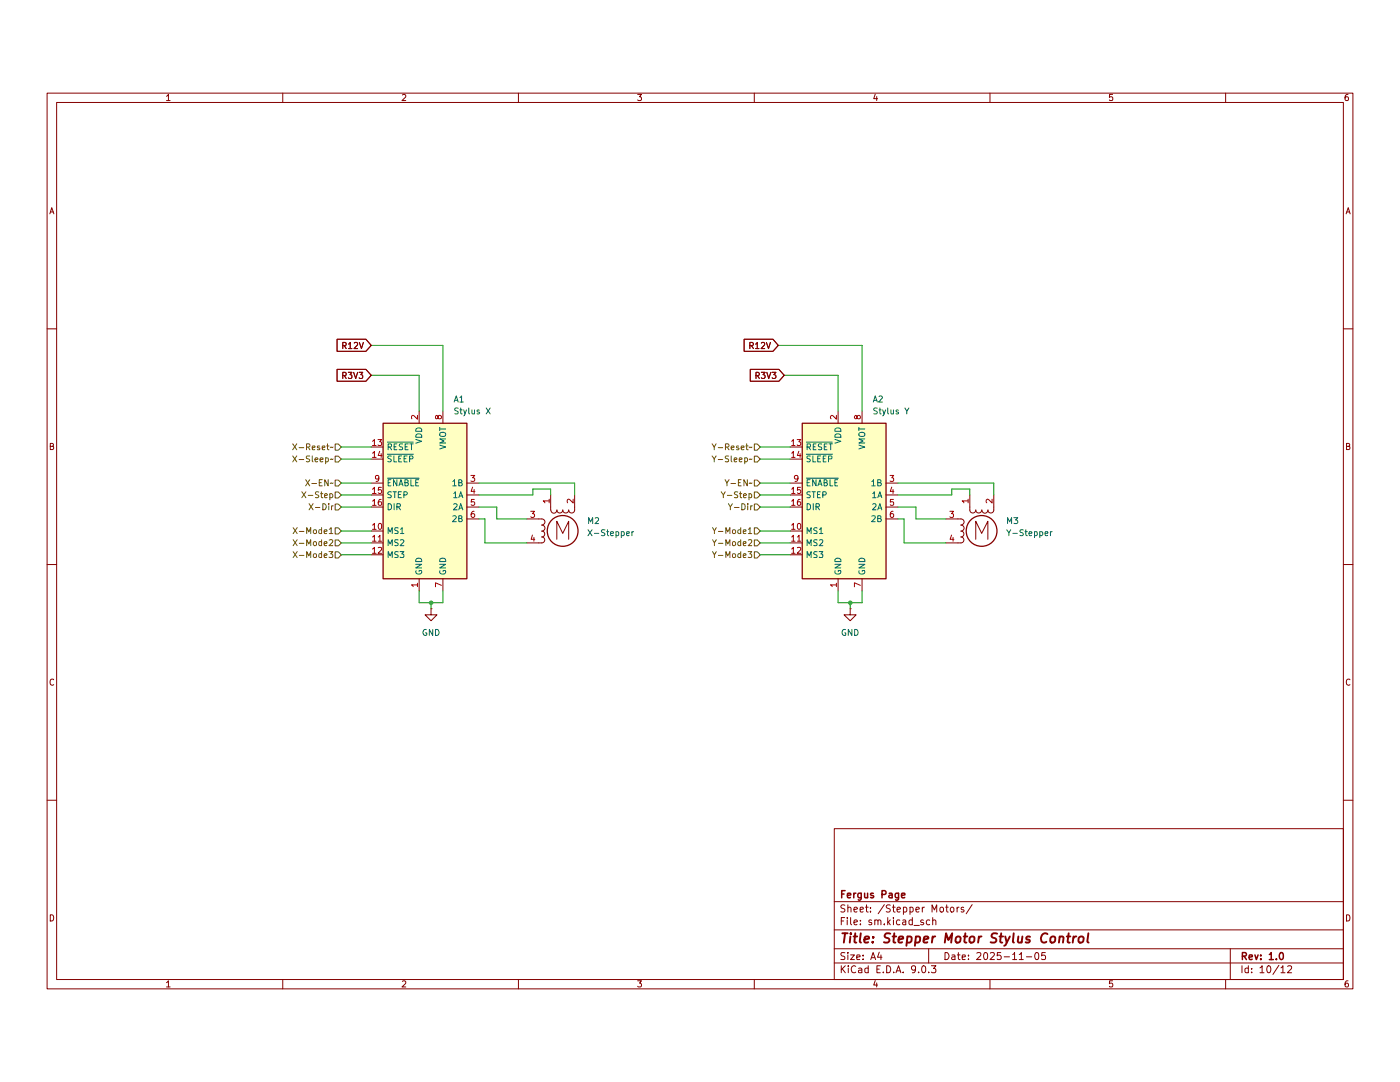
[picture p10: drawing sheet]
(kicad_sch
 (version 20250114)
 (generator "eeschema")
 (generator_version "9.0")
 (paper "A4")
 (title_block
  (title "Stepper Motor Stylus Control")
  (date "2025-11-05")
  (rev "1.0")
  (company "Fergus Page"))
 (lib_symbols
  (symbol "Driver_Motor:Pololu_Breakout_A4988" (exclude_from_sim no) (in_bom yes) (on_board yes)
   (property "Reference" "A" (at -2.54 19.05 0) (effects (font (size 1.27 1.27)) (justify right)))
   (property "Value" "Pololu_Breakout_A4988" (at -2.54 16.51 0) (effects (font (size 1.27 1.27)) (justify right)))
   (property "Footprint" "Module:Pololu_Breakout-16_15.2x20.3mm" (at 6.985 -19.05 0) (effects (font (size 1.27 1.27)) (justify left) (hide yes)))
   (property "Datasheet" "https://www.pololu.com/product/2980/pictures" (at 2.54 -7.62 0) (effects (font (size 1.27 1.27)) (hide yes)))
   (property "Description" "Pololu Breakout Board, Stepper Driver A4988" (at 0 0 0) (effects (font (size 1.27 1.27)) (hide yes)))
   (symbol "Pololu_Breakout_A4988_0_1"
    (rectangle (start 10.16 -17.78) (end -7.62 15.24) (stroke (width 0.254) (type default)) (fill (type background))))
   (symbol "Pololu_Breakout_A4988_1_1"
    (pin input line (at -10.16 10.16 0) (length 2.54) (name "~{RESET}" (effects (font (size 1.27 1.27)))) (number "13" (effects (font (size 1.27 1.27)))))
    (pin input line (at -10.16 7.62 0) (length 2.54) (name "~{SLEEP}" (effects (font (size 1.27 1.27)))) (number "14" (effects (font (size 1.27 1.27)))))
    (pin input line (at -10.16 2.54 0) (length 2.54) (name "~{ENABLE}" (effects (font (size 1.27 1.27)))) (number "9" (effects (font (size 1.27 1.27)))))
    (pin input line (at -10.16 0 0) (length 2.54) (name "STEP" (effects (font (size 1.27 1.27)))) (number "15" (effects (font (size 1.27 1.27)))))
    (pin input line (at -10.16 -2.54 0) (length 2.54) (name "DIR" (effects (font (size 1.27 1.27)))) (number "16" (effects (font (size 1.27 1.27)))))
    (pin input line (at -10.16 -7.62 0) (length 2.54) (name "MS1" (effects (font (size 1.27 1.27)))) (number "10" (effects (font (size 1.27 1.27)))))
    (pin input line (at -10.16 -10.16 0) (length 2.54) (name "MS2" (effects (font (size 1.27 1.27)))) (number "11" (effects (font (size 1.27 1.27)))))
    (pin input line (at -10.16 -12.7 0) (length 2.54) (name "MS3" (effects (font (size 1.27 1.27)))) (number "12" (effects (font (size 1.27 1.27)))))
    (pin power_in line (at 0 17.78 270) (length 2.54) (name "VDD" (effects (font (size 1.27 1.27)))) (number "2" (effects (font (size 1.27 1.27)))))
    (pin power_in line (at 0 -20.32 90) (length 2.54) (name "GND" (effects (font (size 1.27 1.27)))) (number "1" (effects (font (size 1.27 1.27)))))
    (pin power_in line (at 5.08 17.78 270) (length 2.54) (name "VMOT" (effects (font (size 1.27 1.27)))) (number "8" (effects (font (size 1.27 1.27)))))
    (pin power_in line (at 5.08 -20.32 90) (length 2.54) (name "GND" (effects (font (size 1.27 1.27)))) (number "7" (effects (font (size 1.27 1.27)))))
    (pin output line (at 12.7 2.54 180) (length 2.54) (name "1B" (effects (font (size 1.27 1.27)))) (number "3" (effects (font (size 1.27 1.27)))))
    (pin output line (at 12.7 0 180) (length 2.54) (name "1A" (effects (font (size 1.27 1.27)))) (number "4" (effects (font (size 1.27 1.27)))))
    (pin output line (at 12.7 -2.54 180) (length 2.54) (name "2A" (effects (font (size 1.27 1.27)))) (number "5" (effects (font (size 1.27 1.27)))))
    (pin output line (at 12.7 -5.08 180) (length 2.54) (name "2B" (effects (font (size 1.27 1.27)))) (number "6" (effects (font (size 1.27 1.27))))))
   (embedded_fonts no))
  (symbol "Motor:Stepper_Motor_bipolar"
   (pin_names
    (offset 0) (hide yes)) (exclude_from_sim no) (in_bom yes) (on_board yes)
   (property "Reference" "M" (at 3.81 2.54 0) (effects (font (size 1.27 1.27)) (justify left)))
   (property "Value" "Stepper_Motor_bipolar" (at 3.81 1.27 0) (effects (font (size 1.27 1.27)) (justify left top)))
   (property "Footprint" "" (at 0.254 -0.254 0) (effects (font (size 1.27 1.27)) (hide yes)))
   (property "Datasheet" "http://www.infineon.com/dgdl/Application-Note-TLE8110EE_driving_UniPolarStepperMotor_V1.1.pdf?fileId=db3a30431be39b97011be5d0aa0a00b0" (at 0.254 -0.254 0) (effects (font (size 1.27 1.27)) (hide yes)))
   (property "Description" "4-wire bipolar stepper motor" (at 0 0 0) (effects (font (size 1.27 1.27)) (hide yes)))
   (symbol "Stepper_Motor_bipolar_0_0"
    (polyline (pts (xy -1.27 -1.778) (xy -1.27 2.032) (xy 0 -0.508) (xy 1.27 2.032) (xy 1.27 -1.778)) (stroke (width 0) (type default)) (fill (type none))))
   (symbol "Stepper_Motor_bipolar_0_1"
    (polyline (pts (xy -5.08 2.54) (xy -4.445 2.54)) (stroke (width 0) (type default)) (fill (type none)))
    (polyline (pts (xy -5.08 -2.54) (xy -4.445 -2.54)) (stroke (width 0) (type default)) (fill (type none)))
    (arc (start -4.445 2.54) (mid -3.8127 1.905) (end -4.445 1.27) (stroke (width 0) (type default)) (fill (type none)))
    (arc (start -4.445 1.27) (mid -3.8127 0.635) (end -4.445 0) (stroke (width 0) (type default)) (fill (type none)))
    (arc (start -4.445 0) (mid -3.8127 -0.635) (end -4.445 -1.27) (stroke (width 0) (type default)) (fill (type none)))
    (arc (start -4.445 -1.27) (mid -3.8127 -1.905) (end -4.445 -2.54) (stroke (width 0) (type default)) (fill (type none)))
    (polyline (pts (xy -2.54 5.08) (xy -2.54 4.445)) (stroke (width 0) (type default)) (fill (type none)))
    (arc (start -1.27 4.445) (mid -1.905 3.8127) (end -2.54 4.445) (stroke (width 0) (type default)) (fill (type none)))
    (arc (start 0 4.445) (mid -0.635 3.8127) (end -1.27 4.445) (stroke (width 0) (type default)) (fill (type none)))
    (circle (center 0 0) (radius 3.2512) (stroke (width 0.254) (type default)) (fill (type none)))
    (arc (start 1.27 4.445) (mid 0.635 3.8127) (end 0 4.445) (stroke (width 0) (type default)) (fill (type none)))
    (arc (start 2.54 4.445) (mid 1.905 3.8127) (end 1.27 4.445) (stroke (width 0) (type default)) (fill (type none)))
    (polyline (pts (xy 2.54 5.08) (xy 2.54 4.445)) (stroke (width 0) (type default)) (fill (type none))))
   (symbol "Stepper_Motor_bipolar_1_1"
    (pin passive line (at -7.62 2.54 0) (length 2.54) (name "~" (effects (font (size 1.27 1.27)))) (number "3" (effects (font (size 1.27 1.27)))))
    (pin passive line (at -7.62 -2.54 0) (length 2.54) (name "~" (effects (font (size 1.27 1.27)))) (number "4" (effects (font (size 1.27 1.27)))))
    (pin passive line (at -2.54 7.62 270) (length 2.54) (name "~" (effects (font (size 1.27 1.27)))) (number "1" (effects (font (size 1.27 1.27)))))
    (pin passive line (at 2.54 7.62 270) (length 2.54) (name "-" (effects (font (size 1.27 1.27)))) (number "2" (effects (font (size 1.27 1.27))))))
   (embedded_fonts no))
  (symbol "power:GND"
   (power)
   (pin_numbers (hide yes))
   (pin_names
    (offset 0) (hide yes)) (exclude_from_sim no) (in_bom yes) (on_board yes)
   (property "Reference" "#PWR" (at 0 -6.35 0) (effects (font (size 1.27 1.27)) (hide yes)))
   (property "Value" "GND" (at 0 -3.81 0) (effects (font (size 1.27 1.27))))
   (property "Footprint" "" (at 0 0 0) (effects (font (size 1.27 1.27)) (hide yes)))
   (property "Datasheet" "" (at 0 0 0) (effects (font (size 1.27 1.27)) (hide yes)))
   (property "Description" "Power symbol creates a global label with name \"GND\" , ground" (at 0 0 0) (effects (font (size 1.27 1.27)) (hide yes)))
   (symbol "GND_0_1"
    (polyline (pts (xy 0 0) (xy 0 -1.27) (xy 1.27 -1.27) (xy 0 -2.54) (xy -1.27 -1.27) (xy 0 -1.27)) (stroke (width 0) (type default)) (fill (type none))))
   (symbol "GND_1_1"
    (pin power_in line (at 0 0 270) (length 0) (name "~" (effects (font (size 1.27 1.27)))) (number "1" (effects (font (size 1.27 1.27))))))
   (embedded_fonts no)))
 (junction
  (at 91.44 118.11)
  (diameter 0)
  (color 0 0 0 0))
 (junction
  (at 180.34 118.11)
  (diameter 0)
  (color 0 0 0 0))
 (wire
  (pts (xy 177.8 118.11) (xy 180.34 118.11))
  (stroke (width 0) (type default)))
 (wire
  (pts (xy 161.29 87.63) (xy 167.64 87.63))
  (stroke (width 0) (type default)))
 (wire
  (pts (xy 190.5 97.79) (xy 194.31 97.79))
  (stroke (width 0) (type default)))
 (wire
  (pts (xy 210.82 95.25) (xy 210.82 92.71))
  (stroke (width 0) (type default)))
 (wire
  (pts (xy 72.39 97.79) (xy 78.74 97.79))
  (stroke (width 0) (type default)))
 (wire
  (pts (xy 191.77 105.41) (xy 200.66 105.41))
  (stroke (width 0) (type default)))
 (wire
  (pts (xy 101.6 97.79) (xy 105.41 97.79))
  (stroke (width 0) (type default)))
 (wire
  (pts (xy 161.29 95.25) (xy 167.64 95.25))
  (stroke (width 0) (type default)))
 (wire
  (pts (xy 72.39 105.41) (xy 78.74 105.41))
  (stroke (width 0) (type default)))
 (wire
  (pts (xy 161.29 102.87) (xy 167.64 102.87))
  (stroke (width 0) (type default)))
 (wire
  (pts (xy 194.31 97.79) (xy 194.31 100.33))
  (stroke (width 0) (type default)))
 (wire
  (pts (xy 101.6 92.71) (xy 121.92 92.71))
  (stroke (width 0) (type default)))
 (wire
  (pts (xy 88.9 118.11) (xy 91.44 118.11))
  (stroke (width 0) (type default)))
 (wire
  (pts (xy 93.98 63.5) (xy 93.98 77.47))
  (stroke (width 0) (type default)))
 (wire
  (pts (xy 201.93 95.25) (xy 201.93 93.98))
  (stroke (width 0) (type default)))
 (wire
  (pts (xy 72.39 95.25) (xy 78.74 95.25))
  (stroke (width 0) (type default)))
 (wire
  (pts (xy 194.31 100.33) (xy 200.66 100.33))
  (stroke (width 0) (type default)))
 (wire
  (pts (xy 72.39 107.95) (xy 78.74 107.95))
  (stroke (width 0) (type default)))
 (wire
  (pts (xy 190.5 95.25) (xy 201.93 95.25))
  (stroke (width 0) (type default)))
 (wire
  (pts (xy 161.29 107.95) (xy 167.64 107.95))
  (stroke (width 0) (type default)))
 (wire
  (pts (xy 101.6 100.33) (xy 102.87 100.33))
  (stroke (width 0) (type default)))
 (wire
  (pts (xy 190.5 100.33) (xy 191.77 100.33))
  (stroke (width 0) (type default)))
 (wire
  (pts (xy 78.74 63.5) (xy 93.98 63.5))
  (stroke (width 0) (type default)))
 (wire
  (pts (xy 191.77 100.33) (xy 191.77 105.41))
  (stroke (width 0) (type default)))
 (wire
  (pts (xy 105.41 97.79) (xy 105.41 100.33))
  (stroke (width 0) (type default)))
 (wire
  (pts (xy 72.39 92.71) (xy 78.74 92.71))
  (stroke (width 0) (type default)))
 (wire
  (pts (xy 161.29 97.79) (xy 167.64 97.79))
  (stroke (width 0) (type default)))
 (wire
  (pts (xy 161.29 92.71) (xy 167.64 92.71))
  (stroke (width 0) (type default)))
 (wire
  (pts (xy 177.8 69.85) (xy 177.8 77.47))
  (stroke (width 0) (type default)))
 (wire
  (pts (xy 166.37 69.85) (xy 177.8 69.85))
  (stroke (width 0) (type default)))
 (wire
  (pts (xy 102.87 105.41) (xy 111.76 105.41))
  (stroke (width 0) (type default)))
 (wire
  (pts (xy 177.8 115.57) (xy 177.8 118.11))
  (stroke (width 0) (type default)))
 (wire
  (pts (xy 93.98 115.57) (xy 93.98 118.11))
  (stroke (width 0) (type default)))
 (wire
  (pts (xy 78.74 69.85) (xy 88.9 69.85))
  (stroke (width 0) (type default)))
 (wire
  (pts (xy 161.29 105.41) (xy 167.64 105.41))
  (stroke (width 0) (type default)))
 (wire
  (pts (xy 105.41 100.33) (xy 111.76 100.33))
  (stroke (width 0) (type default)))
 (wire
  (pts (xy 116.84 93.98) (xy 116.84 95.25))
  (stroke (width 0) (type default)))
 (wire
  (pts (xy 113.03 93.98) (xy 116.84 93.98))
  (stroke (width 0) (type default)))
 (wire
  (pts (xy 72.39 85.09) (xy 78.74 85.09))
  (stroke (width 0) (type default)))
 (wire
  (pts (xy 201.93 93.98) (xy 205.74 93.98))
  (stroke (width 0) (type default)))
 (wire
  (pts (xy 91.44 119.38) (xy 91.44 118.11))
  (stroke (width 0) (type default)))
 (wire
  (pts (xy 102.87 100.33) (xy 102.87 105.41))
  (stroke (width 0) (type default)))
 (wire
  (pts (xy 88.9 115.57) (xy 88.9 118.11))
  (stroke (width 0) (type default)))
 (wire
  (pts (xy 101.6 95.25) (xy 113.03 95.25))
  (stroke (width 0) (type default)))
 (wire
  (pts (xy 113.03 95.25) (xy 113.03 93.98))
  (stroke (width 0) (type default)))
 (wire
  (pts (xy 182.88 118.11) (xy 180.34 118.11))
  (stroke (width 0) (type default)))
 (wire
  (pts (xy 182.88 63.5) (xy 182.88 77.47))
  (stroke (width 0) (type default)))
 (wire
  (pts (xy 190.5 92.71) (xy 210.82 92.71))
  (stroke (width 0) (type default)))
 (wire
  (pts (xy 205.74 93.98) (xy 205.74 95.25))
  (stroke (width 0) (type default)))
 (wire
  (pts (xy 121.92 95.25) (xy 121.92 92.71))
  (stroke (width 0) (type default)))
 (wire
  (pts (xy 182.88 115.57) (xy 182.88 118.11))
  (stroke (width 0) (type default)))
 (wire
  (pts (xy 72.39 87.63) (xy 78.74 87.63))
  (stroke (width 0) (type default)))
 (wire
  (pts (xy 180.34 119.38) (xy 180.34 118.11))
  (stroke (width 0) (type default)))
 (wire
  (pts (xy 165.1 63.5) (xy 182.88 63.5))
  (stroke (width 0) (type default)))
 (wire
  (pts (xy 93.98 118.11) (xy 91.44 118.11))
  (stroke (width 0) (type default)))
 (wire
  (pts (xy 88.9 69.85) (xy 88.9 77.47))
  (stroke (width 0) (type default)))
 (wire
  (pts (xy 161.29 85.09) (xy 167.64 85.09))
  (stroke (width 0) (type default)))
 (wire
  (pts (xy 72.39 102.87) (xy 78.74 102.87))
  (stroke (width 0) (type default)))
 (global_label "R3V3"
  (shape input)
  (at 78.74 69.85 180)
  (fields_autoplaced yes)
  (effects (font (size 1.27 1.27)) (justify right))
  (property "Intersheetrefs" "${INTERSHEET_REFS}" (at 70.9772 69.85 0) (effects (font (size 1.27 1.27)) (justify right) (hide yes))))
 (global_label "R3V3"
  (shape input)
  (at 166.37 69.85 180)
  (fields_autoplaced yes)
  (effects (font (size 1.27 1.27)) (justify right))
  (property "Intersheetrefs" "${INTERSHEET_REFS}" (at 158.6072 69.85 0) (effects (font (size 1.27 1.27)) (justify right) (hide yes))))
 (global_label "R12V"
  (shape input)
  (at 165.1 63.5 180)
  (fields_autoplaced yes)
  (effects (font (size 1.27 1.27)) (justify right))
  (property "Intersheetrefs" "${INTERSHEET_REFS}" (at 157.3372 63.5 0) (effects (font (size 1.27 1.27)) (justify right) (hide yes))))
 (global_label "R12V"
  (shape input)
  (at 78.74 63.5 180)
  (fields_autoplaced yes)
  (effects (font (size 1.27 1.27)) (justify right))
  (property "Intersheetrefs" "${INTERSHEET_REFS}" (at 70.9772 63.5 0) (effects (font (size 1.27 1.27)) (justify right) (hide yes))))
 (hierarchical_label "X-Mode1"
  (shape input)
  (at 72.39 102.87 180)
  (effects (font (size 1.27 1.27)) (justify right)))
 (hierarchical_label "Y-EN~"
  (shape input)
  (at 161.29 92.71 180)
  (effects (font (size 1.27 1.27)) (justify right)))
 (hierarchical_label "Y-Reset~"
  (shape input)
  (at 161.29 85.09 180)
  (effects (font (size 1.27 1.27)) (justify right)))
 (hierarchical_label "Y-Mode2"
  (shape input)
  (at 161.29 105.41 180)
  (effects (font (size 1.27 1.27)) (justify right)))
 (hierarchical_label "X-Sleep~"
  (shape input)
  (at 72.39 87.63 180)
  (effects (font (size 1.27 1.27)) (justify right)))
 (hierarchical_label "X-EN~"
  (shape input)
  (at 72.39 92.71 180)
  (effects (font (size 1.27 1.27)) (justify right)))
 (hierarchical_label "Y-Sleep~"
  (shape input)
  (at 161.29 87.63 180)
  (effects (font (size 1.27 1.27)) (justify right)))
 (hierarchical_label "X-Step"
  (shape input)
  (at 72.39 95.25 180)
  (effects (font (size 1.27 1.27)) (justify right)))
 (hierarchical_label "X-Mode3"
  (shape input)
  (at 72.39 107.95 180)
  (effects (font (size 1.27 1.27)) (justify right)))
 (hierarchical_label "Y-Dir"
  (shape input)
  (at 161.29 97.79 180)
  (effects (font (size 1.27 1.27)) (justify right)))
 (hierarchical_label "Y-Step"
  (shape input)
  (at 161.29 95.25 180)
  (effects (font (size 1.27 1.27)) (justify right)))
 (hierarchical_label "X-Dir"
  (shape input)
  (at 72.39 97.79 180)
  (effects (font (size 1.27 1.27)) (justify right)))
 (hierarchical_label "Y-Mode3"
  (shape input)
  (at 161.29 107.95 180)
  (effects (font (size 1.27 1.27)) (justify right)))
 (hierarchical_label "X-Mode2"
  (shape input)
  (at 72.39 105.41 180)
  (effects (font (size 1.27 1.27)) (justify right)))
 (hierarchical_label "X-Reset~"
  (shape input)
  (at 72.39 85.09 180)
  (effects (font (size 1.27 1.27)) (justify right)))
 (hierarchical_label "Y-Mode1"
  (shape input)
  (at 161.29 102.87 180)
  (effects (font (size 1.27 1.27)) (justify right)))
 (symbol
  (lib_id "Driver_Motor:Pololu_Breakout_A4988")
  (at 177.8 95.25 0)
  (unit 1)
  (exclude_from_sim no)
  (in_bom yes)
  (on_board yes)
  (dnp no)
  (fields_autoplaced yes)
  (property "Reference" "A2" (at 185.0233 74.93 0) (effects (font (size 1.27 1.27)) (justify left)))
  (property "Value" "Stylus Y" (at 185.0233 77.47 0) (effects (font (size 1.27 1.27)) (justify left)))
  (property "Footprint" "Module:Pololu_Breakout-16_15.2x20.3mm" (at 184.785 114.3 0) (effects (font (size 1.27 1.27)) (justify left) (hide yes)))
  (property "Datasheet" "https://www.pololu.com/product/2980/pictures" (at 180.34 102.87 0) (effects (font (size 1.27 1.27)) (hide yes)))
  (property "Description" "Pololu Breakout Board, Stepper Driver A4988" (at 177.8 95.25 0) (effects (font (size 1.27 1.27)) (hide yes)))
  (pin "5")
  (pin "3")
  (pin "4")
  (pin "7")
  (pin "14")
  (pin "9")
  (pin "10")
  (pin "1")
  (pin "16")
  (pin "6")
  (pin "13")
  (pin "12")
  (pin "15")
  (pin "11")
  (pin "2")
  (pin "8"))
 (symbol
  (lib_id "Motor:Stepper_Motor_bipolar")
  (at 208.28 102.87 0)
  (unit 1)
  (exclude_from_sim no)
  (in_bom yes)
  (on_board yes)
  (dnp no)
  (fields_autoplaced yes)
  (property "Reference" "M3" (at 213.36 100.749 0) (effects (font (size 1.27 1.27)) (justify left)))
  (property "Value" "Y-Stepper" (at 213.36 103.289 0) (effects (font (size 1.27 1.27)) (justify left)))
  (property "Footprint" "" (at 208.534 103.124 0) (effects (font (size 1.27 1.27)) (hide yes)))
  (property "Datasheet" "http://www.infineon.com/dgdl/Application-Note-TLE8110EE_driving_UniPolarStepperMotor_V1.1.pdf?fileId=db3a30431be39b97011be5d0aa0a00b0" (at 208.534 103.124 0) (effects (font (size 1.27 1.27)) (hide yes)))
  (property "Description" "4-wire bipolar stepper motor" (at 208.28 102.87 0) (effects (font (size 1.27 1.27)) (hide yes)))
  (pin "2")
  (pin "1")
  (pin "4")
  (pin "3"))
 (symbol
  (lib_id "Motor:Stepper_Motor_bipolar")
  (at 119.38 102.87 0)
  (unit 1)
  (exclude_from_sim no)
  (in_bom yes)
  (on_board yes)
  (dnp no)
  (fields_autoplaced yes)
  (property "Reference" "M2" (at 124.46 100.749 0) (effects (font (size 1.27 1.27)) (justify left)))
  (property "Value" "X-Stepper" (at 124.46 103.289 0) (effects (font (size 1.27 1.27)) (justify left)))
  (property "Footprint" "" (at 119.634 103.124 0) (effects (font (size 1.27 1.27)) (hide yes)))
  (property "Datasheet" "http://www.infineon.com/dgdl/Application-Note-TLE8110EE_driving_UniPolarStepperMotor_V1.1.pdf?fileId=db3a30431be39b97011be5d0aa0a00b0" (at 119.634 103.124 0) (effects (font (size 1.27 1.27)) (hide yes)))
  (property "Description" "4-wire bipolar stepper motor" (at 119.38 102.87 0) (effects (font (size 1.27 1.27)) (hide yes)))
  (pin "2")
  (pin "1")
  (pin "4")
  (pin "3"))
 (symbol
  (lib_id "power:GND")
  (at 180.34 119.38 0)
  (unit 1)
  (exclude_from_sim no)
  (in_bom yes)
  (on_board yes)
  (dnp no)
  (fields_autoplaced yes)
  (property "Reference" "#PWR08" (at 180.34 125.73 0) (effects (font (size 1.27 1.27)) (hide yes)))
  (property "Value" "GND" (at 180.34 124.46 0) (effects (font (size 1.27 1.27))))
  (property "Footprint" "" (at 180.34 119.38 0) (effects (font (size 1.27 1.27)) (hide yes)))
  (property "Datasheet" "" (at 180.34 119.38 0) (effects (font (size 1.27 1.27)) (hide yes)))
  (property "Description" "Power symbol creates a global label with name \"GND\" , ground" (at 180.34 119.38 0) (effects (font (size 1.27 1.27)) (hide yes)))
  (pin "1"))
 (symbol
  (lib_id "Driver_Motor:Pololu_Breakout_A4988")
  (at 88.9 95.25 0)
  (unit 1)
  (exclude_from_sim no)
  (in_bom yes)
  (on_board yes)
  (dnp no)
  (fields_autoplaced yes)
  (property "Reference" "A1" (at 96.1233 74.93 0) (effects (font (size 1.27 1.27)) (justify left)))
  (property "Value" "Stylus X" (at 96.1233 77.47 0) (effects (font (size 1.27 1.27)) (justify left)))
  (property "Footprint" "Module:Pololu_Breakout-16_15.2x20.3mm" (at 95.885 114.3 0) (effects (font (size 1.27 1.27)) (justify left) (hide yes)))
  (property "Datasheet" "https://www.pololu.com/product/2980/pictures" (at 91.44 102.87 0) (effects (font (size 1.27 1.27)) (hide yes)))
  (property "Description" "Pololu Breakout Board, Stepper Driver A4988" (at 88.9 95.25 0) (effects (font (size 1.27 1.27)) (hide yes)))
  (pin "5")
  (pin "3")
  (pin "4")
  (pin "7")
  (pin "14")
  (pin "9")
  (pin "10")
  (pin "1")
  (pin "16")
  (pin "6")
  (pin "13")
  (pin "12")
  (pin "15")
  (pin "11")
  (pin "2")
  (pin "8"))
 (symbol
  (lib_id "power:GND")
  (at 91.44 119.38 0)
  (unit 1)
  (exclude_from_sim no)
  (in_bom yes)
  (on_board yes)
  (dnp no)
  (fields_autoplaced yes)
  (property "Reference" "#PWR07" (at 91.44 125.73 0) (effects (font (size 1.27 1.27)) (hide yes)))
  (property "Value" "GND" (at 91.44 124.46 0) (effects (font (size 1.27 1.27))))
  (property "Footprint" "" (at 91.44 119.38 0) (effects (font (size 1.27 1.27)) (hide yes)))
  (property "Datasheet" "" (at 91.44 119.38 0) (effects (font (size 1.27 1.27)) (hide yes)))
  (property "Description" "Power symbol creates a global label with name \"GND\" , ground" (at 91.44 119.38 0) (effects (font (size 1.27 1.27)) (hide yes)))
  (pin "1")))
